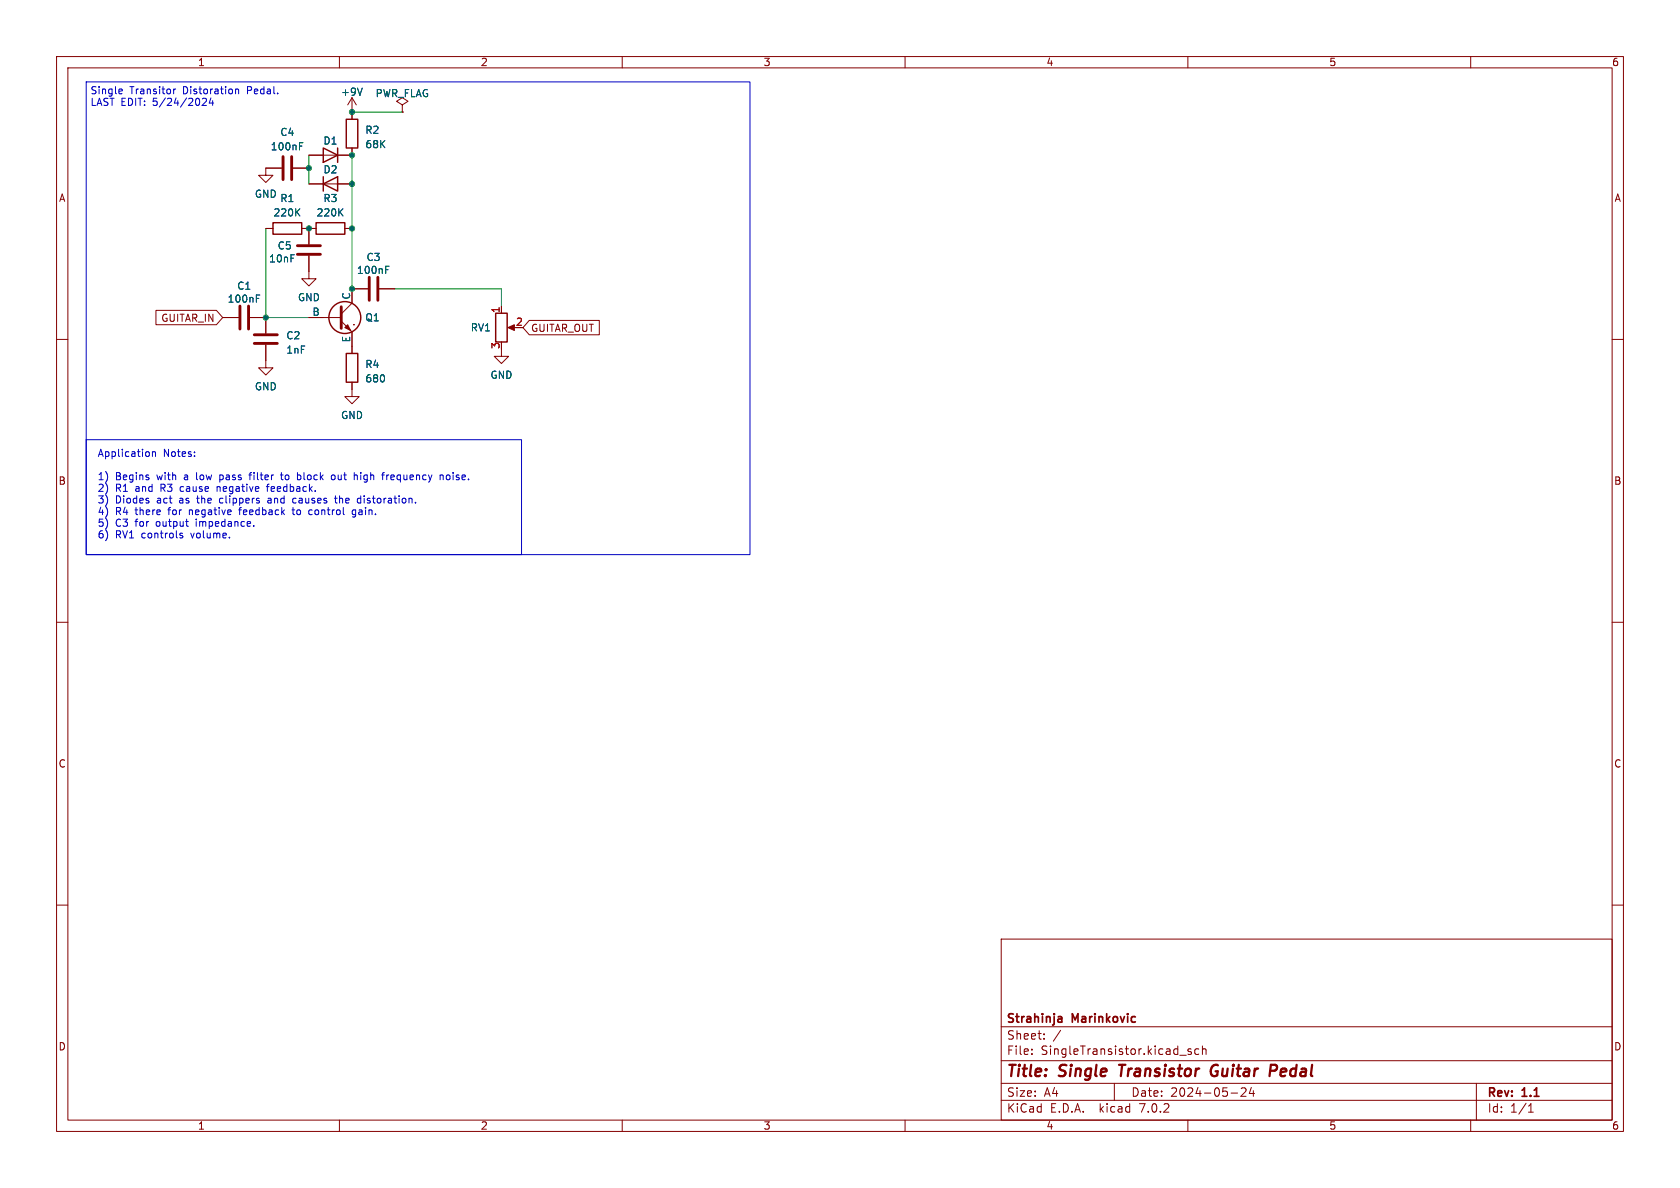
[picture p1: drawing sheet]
<svg xmlns="http://www.w3.org/2000/svg" width="297mm" height="210mm" viewBox="0 0 297 210" stroke-linecap="round" stroke-linejoin="round" font-family="sans-serif">
<g fill="none" stroke="#840000" stroke-width=".18">
<path d="M10 10h277v190h-277zM12 12h273v186h-273zM60 10v2M62.2 17.3v3.8M62.2 17.3l-.7 1.2M62.2 17.3l.8 1.2M71.1 18.5l1-.6-1-.6-1 .6 1 .6v1.3M71.1 19.8h.1M110 10v2M160 10v2M210 10v2M260 10v2"/>
<path d="M49.8 29.7h-2.8v1.3h1.3l-1.3 1.3-1.3-1.3h1.3M51.8 29.7h2.8M54.6 32.5h7.6M62.2 26.2v1.2h-7.6M10 60h2M27.6 54.9h10.7l1.1 1.2-1.1 1.3h-10.7zM39.4 56.1h2.8M44.2 56.1h2.8v2.8M47 40.4h1.3M53.3 40.4h2.6M54.6 45.2v4.1h1.3l-1.3 1.2-1.3-1.2h1.3M54.6 56.1h5.7"/>
<path d="M54.6 40.4v2.8M60.3 56.8l1.9 1.9v3.8M61 40.4h1.2M62.5 57.4h.1M65 51.1h-2.8v2.5l-1.9 1.9M67.1 51.1h2.7M88.6 54.1v1.3M90.2 57.9h1M93.6 56.6h12.3v2.6h-12.3l-1.1-1.3zM285 60h2M47 61v4h1.3l-1.3 1.3-1.3-1.3h1.3M62.2 67.6v2.5h1.3l-1.3 1.3-1.2-1.3h1.2"/>
<path d="M88.6 61.7v1.3h1.3l-1.3 1.3-1.2-1.3h1.2M10 110h2M285 110h2M10 160h2M285 160h2M177 166h108v32h-108zM60 198v2M110 198v2M160 198v2M177 194.5h108M177 191.5h108M177 187.5h108"/>
<path d="M177 181.5h108M182.4 186.3v.1M182.4 185.5v.1M184.6 183.6v.1M184.6 182.8v.1M197 191.5v3M208.6 186.5h1.1M210 198v2M210.6 185.5l-.4-.1-.2 .2 .1 .2 .5 .2v.3h-.6M211.9 185.5l-.4-.1-.3 .3v.4l.2 .2h.5M212.6 185.5l.2-.1 .3 .1 .1 .9M212.6 184.9v1.5"/>
<path d="M217.6 193.2h1.2M219.4 192.4l.6-.1 .2 .1 .1 .3-.9 1.1h.9M221.2 192.2l-.3 1.1h.9M221.6 192.8v1M260 198v2M261 191.5v6.5M270.2 196.6h.9M270.2 195.5l.4-.4v1.5"/>
</g>
<path d="M197.8 188.2h1.2M214.8 188.2a1.2 1.2 0 0 0-.5 1.9l.5 .1M224.7 188.2l.9 .1M225.6 189.1l-.3 .2h-.8" fill="none" stroke="#840000" stroke-width=".4"/>
<path d="M187.5 179.7l.2 .2v.8M187.7 180.6l-.1 .1M187.7 180.1h-.1" fill="none" stroke="#840000" stroke-width=".3"/>
<g fill="none" stroke="#840000" stroke-width=".25">
<path d="M48.3 39.4h5v2h-5zM55.9 39.4h5.1v2h-5.1zM57.1 32.5l2.6-1.3v2.6zM57.1 26.2l2.6 1.2-2.6 1.3zM57.1 31.2v2.6M59.7 26.2v2.5M61.2 21.1h2v5.1h-2zM87.6 55.4h2.1v5.1h-2.1zM61.2 62.5h2v5.1h-2z"/>
<circle cx="61" cy="56.1" r="2.82"/>
</g>
<path d="M50 27.7v4.1M51.6 27.7v4.1M42.4 54.1v4.1M43.9 54.1v4.1M45 59.2h4M52.6 45h4M52.6 43.4h4M60.3 54.2v3.8M65.3 49v4.1M66.8 49v4.1M45 60.7h4" fill="none" stroke="#840000" stroke-width=".51"/>
<path d="M64 15.6l-.4 1.2M52.9 25.2h.7M45.3 52.1h.6M68.2 47.1h.6" fill="none" stroke="#006464" stroke-width=".18"/>
<g fill="#840000" stroke="#840000" stroke-width=".18">
<path d="M89.8 57.9l1.1-.5v1z"/>
<path d="M61 57.9l.5-.5 .5 1z"/>
</g>
<g fill="none" stroke="#0000c2" stroke-width=".18">
<path d="M15.2 14.5h117.4v83.5h-117.4zM21.4 15.7l.2 .3-.6 .2M21.6 16.5l-.2 .1M30.7 15.7v.9M31.1 15.7l-.4 .3M36 17.4l-.2 .1M36.3 17.4l.2 .2-.1 .3-.7 .7h.8M37.3 17.3l-.3 .9h.8M37.6 17.8v.8M41.6 15.9l.2-.2 .3 .1 .1 .8M41.6 15.7v.9M15.2 77.7h77v20.3h-77z"/>
<path d="M26.9 79.8v.9M26.9 80l.2-.2 .3 .1 .1 .8M31.8 94.5l.5 .4-.2 .2-.3-.1M32.3 94.3l-.3-.1-.2 .2M32.8 92.2h.5M33.2 93h.1M40.6 95v.1M44 84h.5M44.8 92.9v.1M45.8 88.6v.3M47.1 86h.5M49.6 84h.4"/>
<path d="M51.6 90.1h.5M51.9 88.1l-.2 .2 .2 .6M52.6 83.5v1.3M52.6 84.7l.4 .1M53 84h-.4M54.7 90.2l-.1 .2 .1 .5M59 84h-.3l-.1 .2v.5l.4 .1M59.1 88.1h.5M59.3 87.7v1l.2 .2M62.3 91.3l.3 .1M62.5 90.1l-.2 .3v.3l.2 .3M62.6 83.5v1.3"/>
<path d="M63.1 84h-.3l-.2 .1M63.7 88.1h-.4l-.1 .2v.5l.5 .1M67.5 84h.5M68 83.5l-.4 .2v1.1M73.5 88.8v.1M77.8 84.1l.2-.1h.3l.1 .8M77.8 84v.8"/>
</g>
<path d="M62.2 19.8h8.9M54.6 27.4v5.1M62.2 27.4v23.7M47 40.4v15.7h7.6M69.8 51.1h18.8v3" fill="none" stroke="#009600" stroke-width=".18"/>
<g fill="#009600" stroke="#009600" stroke-width=".18">
<circle cx="62.2" cy="19.8" r=".46"/>
<circle cx="62.2" cy="40.4" r=".46"/>
<circle cx="54.6" cy="40.4" r=".46"/>
<circle cx="47" cy="56.1" r=".46"/>
<circle cx="62.2" cy="51.1" r=".46"/>
<circle cx="62.2" cy="32.5" r=".46"/>
<circle cx="54.6" cy="29.7" r=".46"/>
<circle cx="62.2" cy="27.4" r=".46"/>
</g>
<g font-size="2.8" fill="#840000">
<text x="178" y="190.8">Title:</text>
<text x="187.4" y="190.8">Single</text>
<text x="198.6" y="190.8">Transistor</text>
<text x="215.4" y="190.8">Guitar</text>
<text x="226.4" y="190.8">Pedal</text>
</g>
<g font-size="2.1" fill="#840000">
<text x="178" y="183.9">Sheet:</text>
<text x="178" y="181.1">Strahinja</text>
<text x="186.2" y="183.9">/</text>
<text x="189.7" y="181.1">Marinkovic</text>
<text x="178" y="186.6">File:</text>
<text x="184" y="186.6">SingleTransistor.kicad_sch</text>
<text x="178" y="196.8">KiCad</text>
<text x="178" y="194">Size:</text>
<text x="184.6" y="194">A4</text>
<text x="185.7" y="196.8">E.D.A.</text>
<text x="194.4" y="196.8">kicad</text>
<text x="200" y="194">Date:</text>
<text x="201.5" y="196.8">7.0.2</text>
<text x="206.9" y="194">2024-05-24</text>
<text x="263" y="194.2">Rev:</text>
<text x="263" y="196.8">Id:</text>
<text x="267" y="196.8">1/1</text>
<text x="269.2" y="194.2">1.1</text>
</g>
<g font-size="1.8" fill="#840000">
<text x="35" y="11.8">1</text>
<text x="85" y="11.8">2</text>
<text x="135" y="11.8">3</text>
<text x="185" y="11.8">4</text>
<text x="235" y="11.8">5</text>
<text x="285" y="11.8">6</text>
<text x="10.4" y="35.8">A</text>
<text x="285.4" y="35.8">A</text>
<text x="28.4" y="57.1">GUITAR_IN</text>
<text x="93.9" y="58.8">GUITAR_OUT</text>
<text x="10.3" y="85.8">B</text>
<text x="285.3" y="85.8">B</text>
<text x="10.3" y="135.8">C</text>
<text x="285.3" y="135.8">C</text>
<text x="10.3" y="185.8">D</text>
<text x="285.3" y="185.8">D</text>
<text x="35" y="199.8">1</text>
<text x="85" y="199.8">2</text>
<text x="135" y="199.8">3</text>
<text x="185" y="199.8">4</text>
<text x="235" y="199.8">5</text>
<text x="285" y="199.8">6</text>
</g>
<g font-size="1.8" fill="#0000c2">
<text x="16" y="16.7">Single</text>
<text x="23" y="16.7">Transitor</text>
<text x="32.4" y="16.7">Distoration</text>
<text x="43.8" y="16.7">Pedal.</text>
<text x="16" y="18.8">LAST EDIT: 5/24/2024</text>
<text x="17.3" y="80.8">Application</text>
<text x="28.9" y="80.8">Notes:</text>
<text x="17.3" y="85">1)</text>
<text x="17.3" y="87">2)</text>
<text x="17.3" y="89.1">3)</text>
<text x="20.4" y="85">Begins</text>
<text x="20.4" y="87">R1</text>
<text x="20.4" y="89.1">Diodes</text>
<text x="24" y="87">and</text>
<text x="27.8" y="85">with</text>
<text x="27.8" y="89.1">act</text>
<text x="28.5" y="87">R3</text>
<text x="31.9" y="89.1">as</text>
<text x="32.1" y="87">cause</text>
<text x="32.7" y="85">a</text>
<text x="35" y="85">low</text>
<text x="35.1" y="89.1">the</text>
<text x="38.7" y="87">negative</text>
<text x="39.2" y="85">pass</text>
<text x="39.2" y="89.1">clippers</text>
<text x="44.6" y="85">filter</text>
<text x="47.7" y="87">feedback.</text>
<text x="47.8" y="89.1">and</text>
<text x="50.3" y="85">to</text>
<text x="52.4" y="89.1">causes</text>
<text x="53.3" y="85">block</text>
<text x="59.5" y="85">out</text>
<text x="60" y="89.1">the</text>
<text x="63.6" y="85">high</text>
<text x="64.1" y="89.1">distoration.</text>
<text x="68.7" y="85">frequency</text>
<text x="79" y="85">noise.</text>
<text x="17.3" y="91.1">4)</text>
<text x="17.3" y="93.2">5)</text>
<text x="17.3" y="95.3">6)</text>
<text x="20.4" y="91.1">R4</text>
<text x="20.4" y="93.2">C3</text>
<text x="20.4" y="95.3">RV1 controls</text>
<text x="24" y="91.1">there</text>
<text x="24" y="93.2">for</text>
<text x="27.8" y="93.2">output</text>
<text x="29.9" y="91.1">for</text>
<text x="33.7" y="91.1">negative</text>
<text x="33.9" y="95.3">volume.</text>
<text x="34.9" y="93.2">impedance.</text>
<text x="42.7" y="91.1">feedback</text>
<text x="52.3" y="91.1">to</text>
<text x="55.2" y="91.1">control</text>
<text x="63" y="91.1">gain.</text>
</g>
<g font-size="1.8" fill="#006464">
<text x="60.2" y="17.1">+9V</text>
<text x="66.3" y="17.3">PWR_FLAG</text>
<text x="64.5" y="23.8">R2</text>
<text x="47.8" y="26.7">100nF</text>
<text x="49.5" y="24.2">C4</text>
<text x="57.1" y="25.7">D1</text>
<text x="64.5" y="26.4">68K</text>
<text x="45" y="35.1">GND</text>
<text x="49.5" y="35.9">R1</text>
<text x="57.1" y="35.9">R3</text>
<text x="57.1" y="30.8">D2</text>
<text x="48.3" y="38.4">220K</text>
<text x="55.9" y="38.4">220K</text>
<text x="47.5" y="46.5">10nF</text>
<text x="49" y="44.3">C5</text>
<text x="64.7" y="46.3">C3</text>
<text x="40.2" y="53.7">100nF</text>
<text x="41.9" y="51.4">C1</text>
<text x="52.6" y="53.4">GND</text>
<text x="62" y="53" transform="rotate(-90 62 53)">C</text>
<text x="63" y="48.6">100nF</text>
<text x="55.2" y="55.9">B</text>
<text x="64.5" y="57">Q1</text>
<text x="83.2" y="58.7">RV1</text>
<text x="50.6" y="60.1">C2</text>
<text x="50.6" y="62.7">1nF</text>
<text x="62" y="60.6" transform="rotate(-90 62 60.6)">E</text>
<text x="64.5" y="65.2">R4</text>
<text x="45" y="69.2">GND</text>
<text x="64.5" y="67.8">680</text>
<text x="86.6" y="67.1">GND</text>
<text x="60.2" y="74.2">GND</text>
</g>
<g font-size="1.8" fill="#a90000">
<text x="88.4" y="55.4" transform="rotate(-90 88.4 55.4)">1</text>
<text x="91.2" y="57.7">2</text>
<text x="88.4" y="61.8" transform="rotate(-90 88.4 61.8)">3</text>
</g>
</svg>
